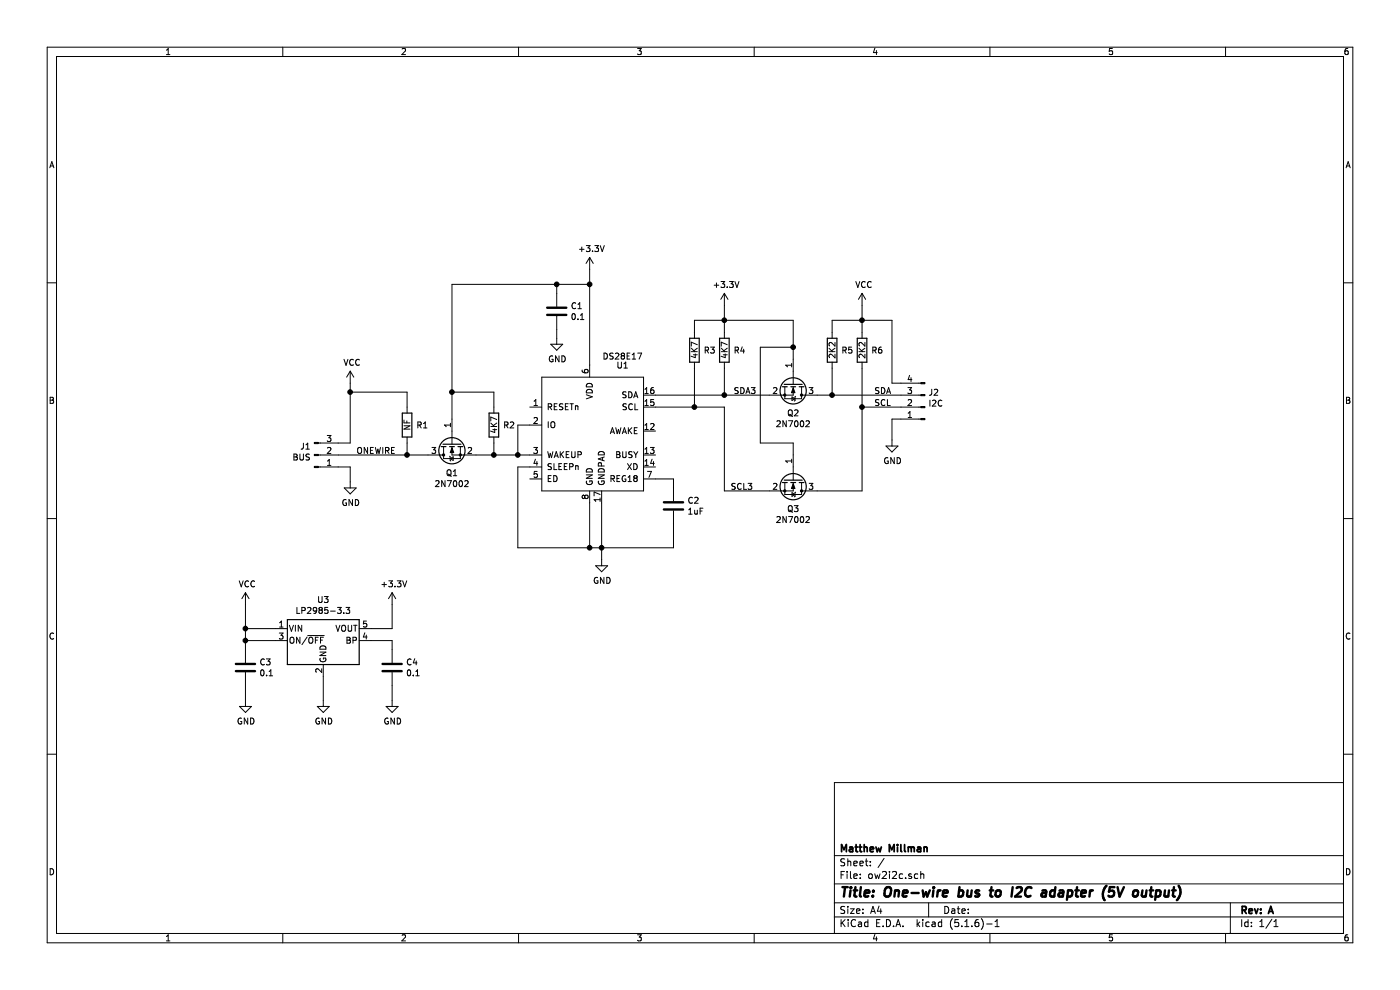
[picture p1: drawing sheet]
EESchema Schematic File Version 4
EELAYER 30 0
EELAYER END
$Descr A4 11693 8268
encoding utf-8
Sheet 1 1
Title "One-wire bus to I2C adapter (5V output)"
Date ""
Rev "A"
Comp "Matthew Millman"
Comment1 ""
Comment2 ""
Comment3 ""
Comment4 ""
$EndDescr
$Comp
L bec-interface:DS28E17 U1
U 1 1
P 4975 3600
F 0 "U1" H 5200 4150 50  0000 C CNN
F 1 "DS28E17" H 5200 4225 50  0000 C CNN
F 2 "Housings_DFN_QFN:QFN-16-1EP_4x4mm_Pitch0.65mm" H 4575 2900 50  0001 C CNN
F 3 "" H 4575 2900 50  0001 C CNN
F 4 "DS28DE17Q" H 4575 4300 50  0001 C CNN "MPN"
F 5 "Maxim Integrated" H 4475 4400 50  0001 C CNN "Manufactuer"
	1    4975 3600
	1    0    0    -1  
$EndComp
$Comp
L Device:R R3
U 1 1
P 5800 2925
F 0 "R3" H 5875 2925 50  0000 L CNN
F 1 "4K7" V 5800 2850 50  0000 L CNN
F 2 "Resistors_SMD:R_0603" V 5730 2925 50  0001 C CNN
F 3 "~" H 5800 2925 50  0001 C CNN
	1    5800 2925
	1    0    0    -1  
$EndComp
$Comp
L Device:R R4
U 1 1
P 6050 2925
F 0 "R4" H 6125 2925 50  0000 L CNN
F 1 "4K7" V 6050 2850 50  0000 L CNN
F 2 "Resistors_SMD:R_0603" V 5980 2925 50  0001 C CNN
F 3 "~" H 6050 2925 50  0001 C CNN
	1    6050 2925
	1    0    0    -1  
$EndComp
Wire Wire Line
	6050 3300 6050 3075
Wire Wire Line
	5800 3075 5800 3400
Wire Wire Line
	5475 3400 5800 3400
$Comp
L power:+3.3V #PWR0101
U 1 1
P 4925 2250
F 0 "#PWR0101" H 4925 2100 50  0001 C CNN
F 1 "+3.3V" H 4940 2423 50  0000 C CNN
F 2 "" H 4925 2250 50  0001 C CNN
F 3 "" H 4925 2250 50  0001 C CNN
	1    4925 2250
	1    0    0    -1  
$EndComp
$Comp
L Device:C C1
U 1 1
P 4650 2600
F 0 "C1" H 4765 2646 50  0000 L CNN
F 1 "0.1" H 4765 2555 50  0000 L CNN
F 2 "Capacitors_SMD:C_0603" H 4688 2450 50  0001 C CNN
F 3 "~" H 4650 2600 50  0001 C CNN
	1    4650 2600
	1    0    0    -1  
$EndComp
$Comp
L power:GND #PWR0102
U 1 1
P 4650 2825
F 0 "#PWR0102" H 4650 2575 50  0001 C CNN
F 1 "GND" H 4655 2652 50  0000 C CNN
F 2 "" H 4650 2825 50  0001 C CNN
F 3 "" H 4650 2825 50  0001 C CNN
	1    4650 2825
	1    0    0    -1  
$EndComp
Wire Wire Line
	4925 3050 4925 2375
Wire Wire Line
	4925 2375 4650 2375
Wire Wire Line
	4650 2375 4650 2450
Wire Wire Line
	4925 2375 4925 2250
Connection ~ 4925 2375
Wire Wire Line
	4650 2750 4650 2825
$Comp
L power:+3.3V #PWR0106
U 1 1
P 6050 2550
F 0 "#PWR0106" H 6050 2400 50  0001 C CNN
F 1 "+3.3V" H 6065 2723 50  0000 C CNN
F 2 "" H 6050 2550 50  0001 C CNN
F 3 "" H 6050 2550 50  0001 C CNN
	1    6050 2550
	1    0    0    -1  
$EndComp
Wire Wire Line
	6050 2775 6050 2675
Wire Wire Line
	5800 2675 5800 2775
Wire Wire Line
	6050 2675 6050 2550
Connection ~ 6050 2675
$Comp
L power:GND #PWR0107
U 1 1
P 5025 4675
F 0 "#PWR0107" H 5025 4425 50  0001 C CNN
F 1 "GND" H 5030 4502 50  0000 C CNN
F 2 "" H 5025 4675 50  0001 C CNN
F 3 "" H 5025 4675 50  0001 C CNN
	1    5025 4675
	1    0    0    -1  
$EndComp
Wire Wire Line
	5025 4675 5025 4575
Wire Wire Line
	5025 4575 4925 4575
Connection ~ 5025 4575
Wire Wire Line
	4325 4575 4925 4575
Wire Wire Line
	4325 3900 4425 3900
Connection ~ 4925 4575
Wire Wire Line
	4425 3800 4325 3800
Wire Wire Line
	4325 3800 4325 3550
Wire Wire Line
	4325 3550 4425 3550
$Comp
L Device:C C2
U 1 1
P 5625 4225
F 0 "C2" H 5740 4271 50  0000 L CNN
F 1 "1uF" H 5740 4180 50  0000 L CNN
F 2 "Capacitors_SMD:C_0805" H 5663 4075 50  0001 C CNN
F 3 "~" H 5625 4225 50  0001 C CNN
	1    5625 4225
	1    0    0    -1  
$EndComp
Wire Wire Line
	5625 4375 5625 4575
Wire Wire Line
	5625 4575 5025 4575
Wire Wire Line
	5025 4200 5025 4575
Wire Wire Line
	4925 4200 4925 4575
Wire Wire Line
	5475 4000 5625 4000
Wire Wire Line
	5625 4000 5625 4075
Wire Wire Line
	4325 3900 4325 4575
$Comp
L Transistor_FET:BS170F Q1
U 1 1
P 3775 3700
F 0 "Q1" V 4024 3700 50  0000 C CNN
F 1 "2N7002" V 4115 3700 50  0000 C CNN
F 2 "TO_SOT_Packages_SMD:SOT-23" H 3975 3625 50  0001 L CIN
F 3 "http://www.diodes.com/assets/Datasheets/BS170F.pdf" H 3775 3700 50  0001 L CNN
	1    3775 3700
	0    -1   1    0   
$EndComp
$Comp
L Regulator_Linear:LP2985-3.3 U3
U 1 1
P 2700 5350
F 0 "U3" H 2700 5692 50  0000 C CNN
F 1 "LP2985-3.3" H 2700 5601 50  0000 C CNN
F 2 "TO_SOT_Packages_SMD:SOT-23-5" H 2700 5675 50  0001 C CNN
F 3 "http://www.ti.com/lit/ds/symlink/lp2985.pdf" H 2700 5350 50  0001 C CNN
	1    2700 5350
	1    0    0    -1  
$EndComp
$Comp
L Device:R R2
U 1 1
P 4125 3550
F 0 "R2" H 4200 3550 50  0000 L CNN
F 1 "4K7" V 4125 3475 50  0000 L CNN
F 2 "Resistors_SMD:R_0603" V 4055 3550 50  0001 C CNN
F 3 "~" H 4125 3550 50  0001 C CNN
	1    4125 3550
	1    0    0    -1  
$EndComp
Wire Wire Line
	3975 3800 4125 3800
Wire Wire Line
	4125 3800 4125 3700
Wire Wire Line
	4125 3800 4325 3800
Connection ~ 4125 3800
Connection ~ 4325 3800
Wire Wire Line
	3775 3500 3775 3275
Wire Wire Line
	3775 2375 4650 2375
Connection ~ 4650 2375
Wire Wire Line
	4125 3400 4125 3275
Wire Wire Line
	4125 3275 3775 3275
Connection ~ 3775 3275
Wire Wire Line
	3775 3275 3775 2375
$Comp
L Device:R R1
U 1 1
P 3400 3550
F 0 "R1" H 3475 3550 50  0000 L CNN
F 1 "NF" V 3400 3500 50  0000 L CNN
F 2 "Resistors_SMD:R_0603" V 3330 3550 50  0001 C CNN
F 3 "~" H 3400 3550 50  0001 C CNN
	1    3400 3550
	1    0    0    -1  
$EndComp
Wire Wire Line
	3400 3700 3400 3800
Wire Wire Line
	3400 3800 3575 3800
$Comp
L Device:C C3
U 1 1
P 2050 5575
F 0 "C3" H 2165 5621 50  0000 L CNN
F 1 "0.1" H 2165 5530 50  0000 L CNN
F 2 "Capacitors_SMD:C_0603" H 2088 5425 50  0001 C CNN
F 3 "~" H 2050 5575 50  0001 C CNN
	1    2050 5575
	1    0    0    -1  
$EndComp
$Comp
L power:GND #PWR0108
U 1 1
P 2700 5850
F 0 "#PWR0108" H 2700 5600 50  0001 C CNN
F 1 "GND" H 2705 5677 50  0000 C CNN
F 2 "" H 2700 5850 50  0001 C CNN
F 3 "" H 2700 5850 50  0001 C CNN
	1    2700 5850
	1    0    0    -1  
$EndComp
$Comp
L power:GND #PWR0109
U 1 1
P 2050 5850
F 0 "#PWR0109" H 2050 5600 50  0001 C CNN
F 1 "GND" H 2055 5677 50  0000 C CNN
F 2 "" H 2050 5850 50  0001 C CNN
F 3 "" H 2050 5850 50  0001 C CNN
	1    2050 5850
	1    0    0    -1  
$EndComp
Wire Wire Line
	2050 5425 2050 5350
$Comp
L power:VCC #PWR0110
U 1 1
P 2050 5050
F 0 "#PWR0110" H 2050 4900 50  0001 C CNN
F 1 "VCC" H 2065 5223 50  0000 C CNN
F 2 "" H 2050 5050 50  0001 C CNN
F 3 "" H 2050 5050 50  0001 C CNN
	1    2050 5050
	1    0    0    -1  
$EndComp
Wire Wire Line
	2050 5350 2050 5250
Connection ~ 2050 5250
Wire Wire Line
	2050 5250 2050 5050
Wire Wire Line
	2050 5725 2050 5850
Connection ~ 2050 5350
Wire Wire Line
	2050 5250 2300 5250
Wire Wire Line
	2050 5350 2300 5350
Wire Wire Line
	2700 5650 2700 5850
Connection ~ 3400 3800
Text Label 2975 3800 0    50   ~ 0
ONEWIRE
$Comp
L Device:C C4
U 1 1
P 3275 5575
F 0 "C4" H 3390 5621 50  0000 L CNN
F 1 "0.1" H 3390 5530 50  0000 L CNN
F 2 "Capacitors_SMD:C_0603" H 3313 5425 50  0001 C CNN
F 3 "~" H 3275 5575 50  0001 C CNN
	1    3275 5575
	1    0    0    -1  
$EndComp
Wire Wire Line
	3100 5350 3275 5350
Wire Wire Line
	3275 5350 3275 5425
$Comp
L power:GND #PWR0111
U 1 1
P 3275 5850
F 0 "#PWR0111" H 3275 5600 50  0001 C CNN
F 1 "GND" H 3280 5677 50  0000 C CNN
F 2 "" H 3275 5850 50  0001 C CNN
F 3 "" H 3275 5850 50  0001 C CNN
	1    3275 5850
	1    0    0    -1  
$EndComp
Wire Wire Line
	3275 5850 3275 5725
$Comp
L power:+3.3V #PWR0112
U 1 1
P 3275 5050
F 0 "#PWR0112" H 3275 4900 50  0001 C CNN
F 1 "+3.3V" H 3290 5223 50  0000 C CNN
F 2 "" H 3275 5050 50  0001 C CNN
F 3 "" H 3275 5050 50  0001 C CNN
	1    3275 5050
	1    0    0    -1  
$EndComp
Wire Wire Line
	3100 5250 3275 5250
Wire Wire Line
	3275 5250 3275 5050
Connection ~ 6050 3300
Wire Wire Line
	5475 3300 6050 3300
$Comp
L Connector:Conn_01x03_Male J1
U 1 1
P 2625 3800
F 0 "J1" H 2597 3732 50  0000 R CNN
F 1 "BUS" H 2597 3823 50  0000 R CNN
F 2 "78208-103HLF:78208-103HLF" H 2625 3800 50  0001 C CNN
F 3 "~" H 2625 3800 50  0001 C CNN
	1    2625 3800
	1    0    0    1   
$EndComp
$Comp
L power:GND #PWR0113
U 1 1
P 2925 4025
F 0 "#PWR0113" H 2925 3775 50  0001 C CNN
F 1 "GND" H 2930 3852 50  0000 C CNN
F 2 "" H 2925 4025 50  0001 C CNN
F 3 "" H 2925 4025 50  0001 C CNN
	1    2925 4025
	1    0    0    -1  
$EndComp
Wire Wire Line
	2925 3900 2925 4025
$Comp
L power:VCC #PWR0114
U 1 1
P 2925 3200
F 0 "#PWR0114" H 2925 3050 50  0001 C CNN
F 1 "VCC" H 2940 3373 50  0000 C CNN
F 2 "" H 2925 3200 50  0001 C CNN
F 3 "" H 2925 3200 50  0001 C CNN
	1    2925 3200
	1    0    0    -1  
$EndComp
Wire Wire Line
	2825 3900 2925 3900
Wire Wire Line
	2825 3700 2925 3700
Wire Wire Line
	2825 3800 3400 3800
$Comp
L Transistor_FET:BS170F Q2
U 1 1
P 6625 3200
F 0 "Q2" V 6874 3200 50  0000 C CNN
F 1 "2N7002" V 6965 3200 50  0000 C CNN
F 2 "TO_SOT_Packages_SMD:SOT-23" H 6825 3125 50  0001 L CIN
F 3 "http://www.diodes.com/assets/Datasheets/BS170F.pdf" H 6625 3200 50  0001 L CNN
	1    6625 3200
	0    1    1    0   
$EndComp
Wire Wire Line
	6350 3700 6350 2900
Wire Wire Line
	6350 2900 6625 2900
Wire Wire Line
	6625 2675 6050 2675
Wire Wire Line
	5800 2675 6050 2675
Wire Wire Line
	6050 3300 6425 3300
Wire Wire Line
	5800 3400 6050 3400
Wire Wire Line
	6050 3400 6050 4100
Wire Wire Line
	6050 4100 6425 4100
Connection ~ 5800 3400
$Comp
L Device:R R5
U 1 1
P 6950 2925
F 0 "R5" H 7025 2925 50  0000 L CNN
F 1 "2K2" V 6950 2850 50  0000 L CNN
F 2 "Resistors_SMD:R_0603" V 6880 2925 50  0001 C CNN
F 3 "~" H 6950 2925 50  0001 C CNN
	1    6950 2925
	1    0    0    -1  
$EndComp
$Comp
L Device:R R6
U 1 1
P 7200 2925
F 0 "R6" H 7275 2925 50  0000 L CNN
F 1 "2K2" V 7200 2850 50  0000 L CNN
F 2 "Resistors_SMD:R_0603" V 7130 2925 50  0001 C CNN
F 3 "~" H 7200 2925 50  0001 C CNN
	1    7200 2925
	1    0    0    -1  
$EndComp
Wire Wire Line
	7200 2675 7200 2775
Wire Wire Line
	6950 2775 6950 2675
Wire Wire Line
	6950 2675 7200 2675
Wire Wire Line
	6950 3075 6950 3300
Wire Wire Line
	6950 3300 6825 3300
Wire Wire Line
	6825 4100 7200 4100
Wire Wire Line
	7200 4100 7200 3400
Wire Wire Line
	3400 3400 3400 3275
Wire Wire Line
	3400 3275 2925 3275
Wire Wire Line
	2925 3275 2925 3700
Wire Wire Line
	2925 3275 2925 3200
Connection ~ 2925 3275
$Comp
L power:VCC #PWR0103
U 1 1
P 7200 2550
F 0 "#PWR0103" H 7200 2400 50  0001 C CNN
F 1 "VCC" H 7215 2723 50  0000 C CNN
F 2 "" H 7200 2550 50  0001 C CNN
F 3 "" H 7200 2550 50  0001 C CNN
	1    7200 2550
	1    0    0    -1  
$EndComp
Wire Wire Line
	7200 2550 7200 2675
Connection ~ 7200 2675
Connection ~ 6625 2900
Wire Wire Line
	6625 2900 6625 2675
Wire Wire Line
	6625 2900 6625 3000
$Comp
L Transistor_FET:BS170F Q3
U 1 1
P 6625 4000
F 0 "Q3" V 6874 4000 50  0000 C CNN
F 1 "2N7002" V 6965 4000 50  0000 C CNN
F 2 "TO_SOT_Packages_SMD:SOT-23" H 6825 3925 50  0001 L CIN
F 3 "http://www.diodes.com/assets/Datasheets/BS170F.pdf" H 6625 4000 50  0001 L CNN
	1    6625 4000
	0    1    1    0   
$EndComp
Wire Wire Line
	6350 3700 6625 3700
Wire Wire Line
	6625 3700 6625 3800
$Comp
L Connector:Conn_01x04_Male J2
U 1 1
P 7725 3400
F 0 "J2" H 7697 3282 50  0000 R CNN
F 1 "I2C" H 7697 3373 50  0000 R CNN
F 2 "78208-104HLF:78208-104HLF" H 7725 3400 50  0001 C CNN
F 3 "~" H 7725 3400 50  0001 C CNN
	1    7725 3400
	-1   0    0    1   
$EndComp
Wire Wire Line
	7525 3200 7450 3200
Wire Wire Line
	7450 3200 7450 2675
Wire Wire Line
	7450 2675 7200 2675
Wire Wire Line
	7525 3300 6950 3300
Connection ~ 6950 3300
Wire Wire Line
	7525 3500 7450 3500
Wire Wire Line
	7450 3500 7450 3675
$Comp
L power:GND #PWR0104
U 1 1
P 7450 3675
F 0 "#PWR0104" H 7450 3425 50  0001 C CNN
F 1 "GND" H 7455 3502 50  0000 C CNN
F 2 "" H 7450 3675 50  0001 C CNN
F 3 "" H 7450 3675 50  0001 C CNN
	1    7450 3675
	1    0    0    -1  
$EndComp
Wire Wire Line
	7525 3400 7200 3400
Connection ~ 7200 3400
Wire Wire Line
	7200 3400 7200 3075
Text Label 7300 3300 0    50   ~ 0
SDA
Text Label 7300 3400 0    50   ~ 0
SCL
Text Label 6100 4100 0    50   ~ 0
SCL3
Text Label 6125 3300 0    50   ~ 0
SDA3
$EndSCHEMATC
